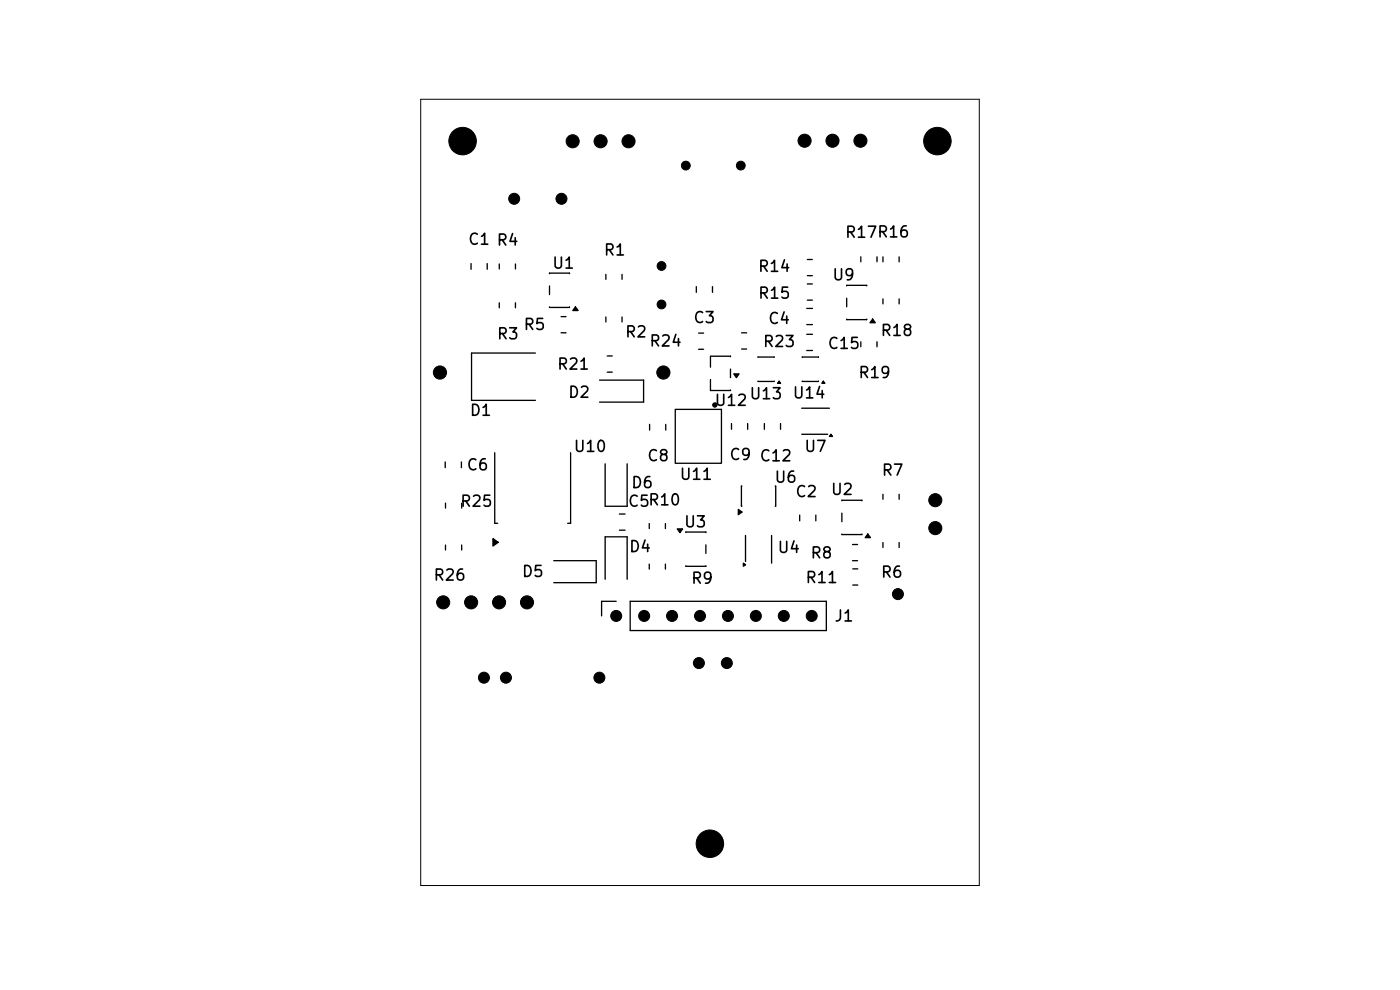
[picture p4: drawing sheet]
<svg xmlns="http://www.w3.org/2000/svg" width="297mm" height="210mm" viewBox="0 0 297 210" stroke-linecap="round" stroke-linejoin="round" font-family="sans-serif">
<g fill="none" stroke="#000" stroke-width=".28">
<path d="M99.9 55.9v1.2M103.4 55.9v1.2M105.9 56v1M109.3 56v1M116.6 58.1v-.2h4.2v.2M128.5 58.2v1.1M132 58.2v1.1M171.3 55h1M171.3 58.5h1M182.6 54.5v1M186.1 54.5v1M187.3 54.5v1"/>
<path d="M190.7 54.5v1M105.9 64.2v1.1M109.3 64.2v1.1M113.6 74.9h-13.6v10h13.6M116.6 65.1v.1h4.2v-.1M116.6 60.7v1.8M119 70.6h1.1M119 67.2h1.1M122.1 65.1l.5 .8h-1.1zM128.5 67.2v1.1M128.8 75.5h1.1M128.8 78.9h1.1"/>
<path d="M132 67.2v1.1M147.7 60.8v1.2M148.2 70.7h1.1M148.2 74.1h1.1M151.1 60.8v1.2M155 75.7v-.1h-4.3v2.3M155 78.3v1.8M155.7 79.3h1.1l-.6 .8zM157.3 70.6h1.1M157.3 74h1.1M160.8 75.8h3.4M170.2 75.8h3.4"/>
<path d="M171.1 70.9h1.3M171.1 74.3h1.3M171.1 65.4h1.3M171.1 68.9h1.3M171.3 60.2h1M171.3 63.7h1M179.6 60.6v-.1h4.3v.1M179.6 67.7v.1h4.3v-.1M179.6 63.3v1.8M182.6 72.5v1.1M185.1 67.7l.6 .8h-1.1zM186.1 72.5v1.1"/>
<path d="M187.3 63.4v1.1M190.7 63.4v1.1M94.5 98v1.2M97.9 98v1.2M105 96v15h.6M121.1 96v15h-.7M127.2 80.6h9.3v4.7h-9.3M128.4 98.4v9h4.6v-9M137.8 90v1.2M141.2 90v1.2M143.3 86.8h9.7v11.5h-9.7zM150.7 80.5v2.3h4.3v-.1"/>
<path d="M155.2 89.8v1.3M158.6 89.8v1.3M160.8 80.9h3.4M162.2 89.8v1.3M165.3 80.9l.3 .4h-.6zM165.6 89.8v1.3M170.1 92.1h5.5M170.1 86.6h5.9M170.2 80.9h3.4M174.7 80.9l.3 .4h-.7zM176.3 92.1l.3 .5h-.6zM94.5 106.7v1.1"/>
<path d="M94.5 115.6v1.1M97.9 106.7v1.1M97.9 115.6v1.1M104.6 114.2l1.1 .8-1.1 .8zM117.5 118.9h9v4.7h-9M131.4 109h1.2M131.4 112.5h1.2M137.7 111.1v1M137.7 119.7v1M141.2 111.1v1M141.2 119.7v1M143.7 112.2h1.1l-.6 .8z"/>
<path d="M145.5 113v-.1h4.2v.1M149.7 115.6v1.8M156.6 108.1l.8 .5-.8 .6zM157.4 103.1h-.1v4.3h.1M157.7 119.5l.4 .3-.4 .3zM158.2 113.6v5.5M163.7 113.6v5.9M164.4 103.1h.2v4.3h-.2M169.6 109.3v1.2M173.1 109.3v1.2M178.6 106.2v-.1h4.2v.1M178.6 113.3v.1h4.2v-.1"/>
<path d="M178.6 108.8v1.9M180.9 115.5h1M180.9 118.9h1M184.1 113.3l.6 .8h-1.2zM187.3 104.9v1M187.3 115.1v1M190.7 104.9v1M190.7 115.1v1M128.4 122.9v-9h4.6v9M130.7 127.6h-3.1v3.1M133.7 127.6h41.6v6.2h-41.6zM145.5 120v.1h4.2v-.1"/>
<path d="M180.9 120.7h1.1M180.9 124.1h1.1"/>
</g>
<path d="M122.1 65.1l.5 .8h-1.1zM185.1 67.7l.6 .8h-1.1zM155.7 79.3h1.1l-.6 .8zM165.3 80.9l.3 .4h-.6zM174.7 80.9l.3 .4h-.7zM176.3 92.1l.3 .5h-.6zM104.6 114.2l1.1 .8-1.1 .8zM143.7 112.2h1.1l-.6 .8zM156.6 108.1l.8 .5-.8 .6zM184.1 113.3l.6 .8h-1.2zM157.7 119.5l.4 .3-.4 .3z" fill="#000"/>
<g fill="#000" stroke="#000" stroke-width=".21">
<circle cx="98.1" cy="29.9" r="2.92"/>
<circle cx="121.5" cy="30" r="1.39"/>
<circle cx="127.4" cy="30" r="1.39"/>
<circle cx="133.3" cy="30" r="1.39"/>
<circle cx="145.5" cy="35.1" r=".93"/>
<circle cx="157.2" cy="35.1" r=".93"/>
<circle cx="170.7" cy="29.9" r="1.39"/>
<circle cx="176.6" cy="29.9" r="1.39"/>
<circle cx="182.5" cy="29.9" r="1.39"/>
<circle cx="198.9" cy="29.9" r="2.92"/>
<circle cx="109.1" cy="42.2" r="1.17"/>
<circle cx="119.1" cy="42.2" r="1.17"/>
<circle cx="140.3" cy="56.4" r=".93"/>
<circle cx="93.3" cy="79" r="1.4"/>
<circle cx="140.3" cy="64.6" r=".93"/>
<circle cx="140.7" cy="79" r="1.4"/>
<circle cx="151.7" cy="85.9" r=".47"/>
<circle cx="198.4" cy="112" r="1.39"/>
<circle cx="198.4" cy="106.1" r="1.39"/>
<circle cx="94" cy="127.8" r="1.39"/>
<circle cx="99.9" cy="127.8" r="1.39"/>
<circle cx="105.9" cy="127.8" r="1.39"/>
<circle cx="111.8" cy="127.8" r="1.39"/>
<circle cx="130.7" cy="130.7" r="1.17"/>
<circle cx="136.7" cy="130.7" r="1.17"/>
<circle cx="142.6" cy="130.7" r="1.17"/>
<circle cx="148.5" cy="130.7" r="1.17"/>
<circle cx="154.4" cy="130.7" r="1.17"/>
<circle cx="160.4" cy="130.7" r="1.17"/>
<circle cx="166.3" cy="130.7" r="1.17"/>
<circle cx="172.2" cy="130.7" r="1.17"/>
<circle cx="190.5" cy="126" r="1.17"/>
<circle cx="102.7" cy="143.8" r="1.17"/>
<circle cx="107.3" cy="143.8" r="1.17"/>
<circle cx="127.2" cy="143.8" r="1.17"/>
<circle cx="148.3" cy="140.7" r="1.17"/>
<circle cx="154.2" cy="140.7" r="1.17"/>
<circle cx="150.6" cy="179" r="2.92"/>
</g>
<path d="M89.3 21.1h118.5v166.7h-118.5z" fill="none" stroke="#000" stroke-width=".21"/>
<g font-size="2.3">
<text x="99.1" y="52.5">C1 R4</text>
<text x="179.1" y="51">R17R16</text>
<text x="117" y="57.6">U1</text>
<text x="127.9" y="54.8">R1</text>
<text x="160.6" y="58.3">R14</text>
<text x="160.7" y="64">R15</text>
<text x="176.4" y="60.1">U9</text>
<text x="110.9" y="70.6">R5</text>
<text x="146.9" y="69.1">C3</text>
<text x="162.8" y="69.3">C4</text>
<text x="186.6" y="71.9">R18</text>
<text x="105.2" y="72.6">R3</text>
<text x="132.4" y="72.2">R2</text>
<text x="137.6" y="74.1">R24</text>
<text x="161.7" y="74.2">R23</text>
<text x="175.4" y="74.6">C15</text>
<text x="118" y="79">R21</text>
<text x="181.9" y="80.8">R19</text>
<text x="99.5" y="88.8">D1</text>
<text x="120.4" y="85">D2</text>
<text x="151.4" y="86.7">U12</text>
<text x="158.8" y="85.3">U13</text>
<text x="168" y="85.1">U14</text>
<text x="98.8" y="100.4">C6</text>
<text x="121.5" y="96.5">U10</text>
<text x="137.1" y="98.4">C8</text>
<text x="154.6" y="98.2">C9 C12</text>
<text x="170.5" y="96.4">U7</text>
<text x="186.9" y="101.5">R7</text>
<text x="133.7" y="104.1">D6</text>
<text x="144" y="102.4">U11</text>
<text x="164.1" y="103">U6</text>
<text x="168.6" y="106">C2</text>
<text x="176.1" y="105.6">U2</text>
<text x="97.5" y="108.1">R25</text>
<text x="133" y="108.1">C5R10</text>
<text x="144.9" y="112.5">U3</text>
<text x="133.3" y="117.7">D4</text>
<text x="164.8" y="117.9">U4</text>
<text x="171.8" y="119">R8</text>
<text x="91.8" y="123.7">R26</text>
<text x="110.5" y="123">D5</text>
<text x="146.4" y="124.4">R9</text>
<text x="170.7" y="124.3">R11</text>
<text x="186.7" y="123.1">R6</text>
<text x="176.8" y="132.4">J1</text>
</g>
</svg>
